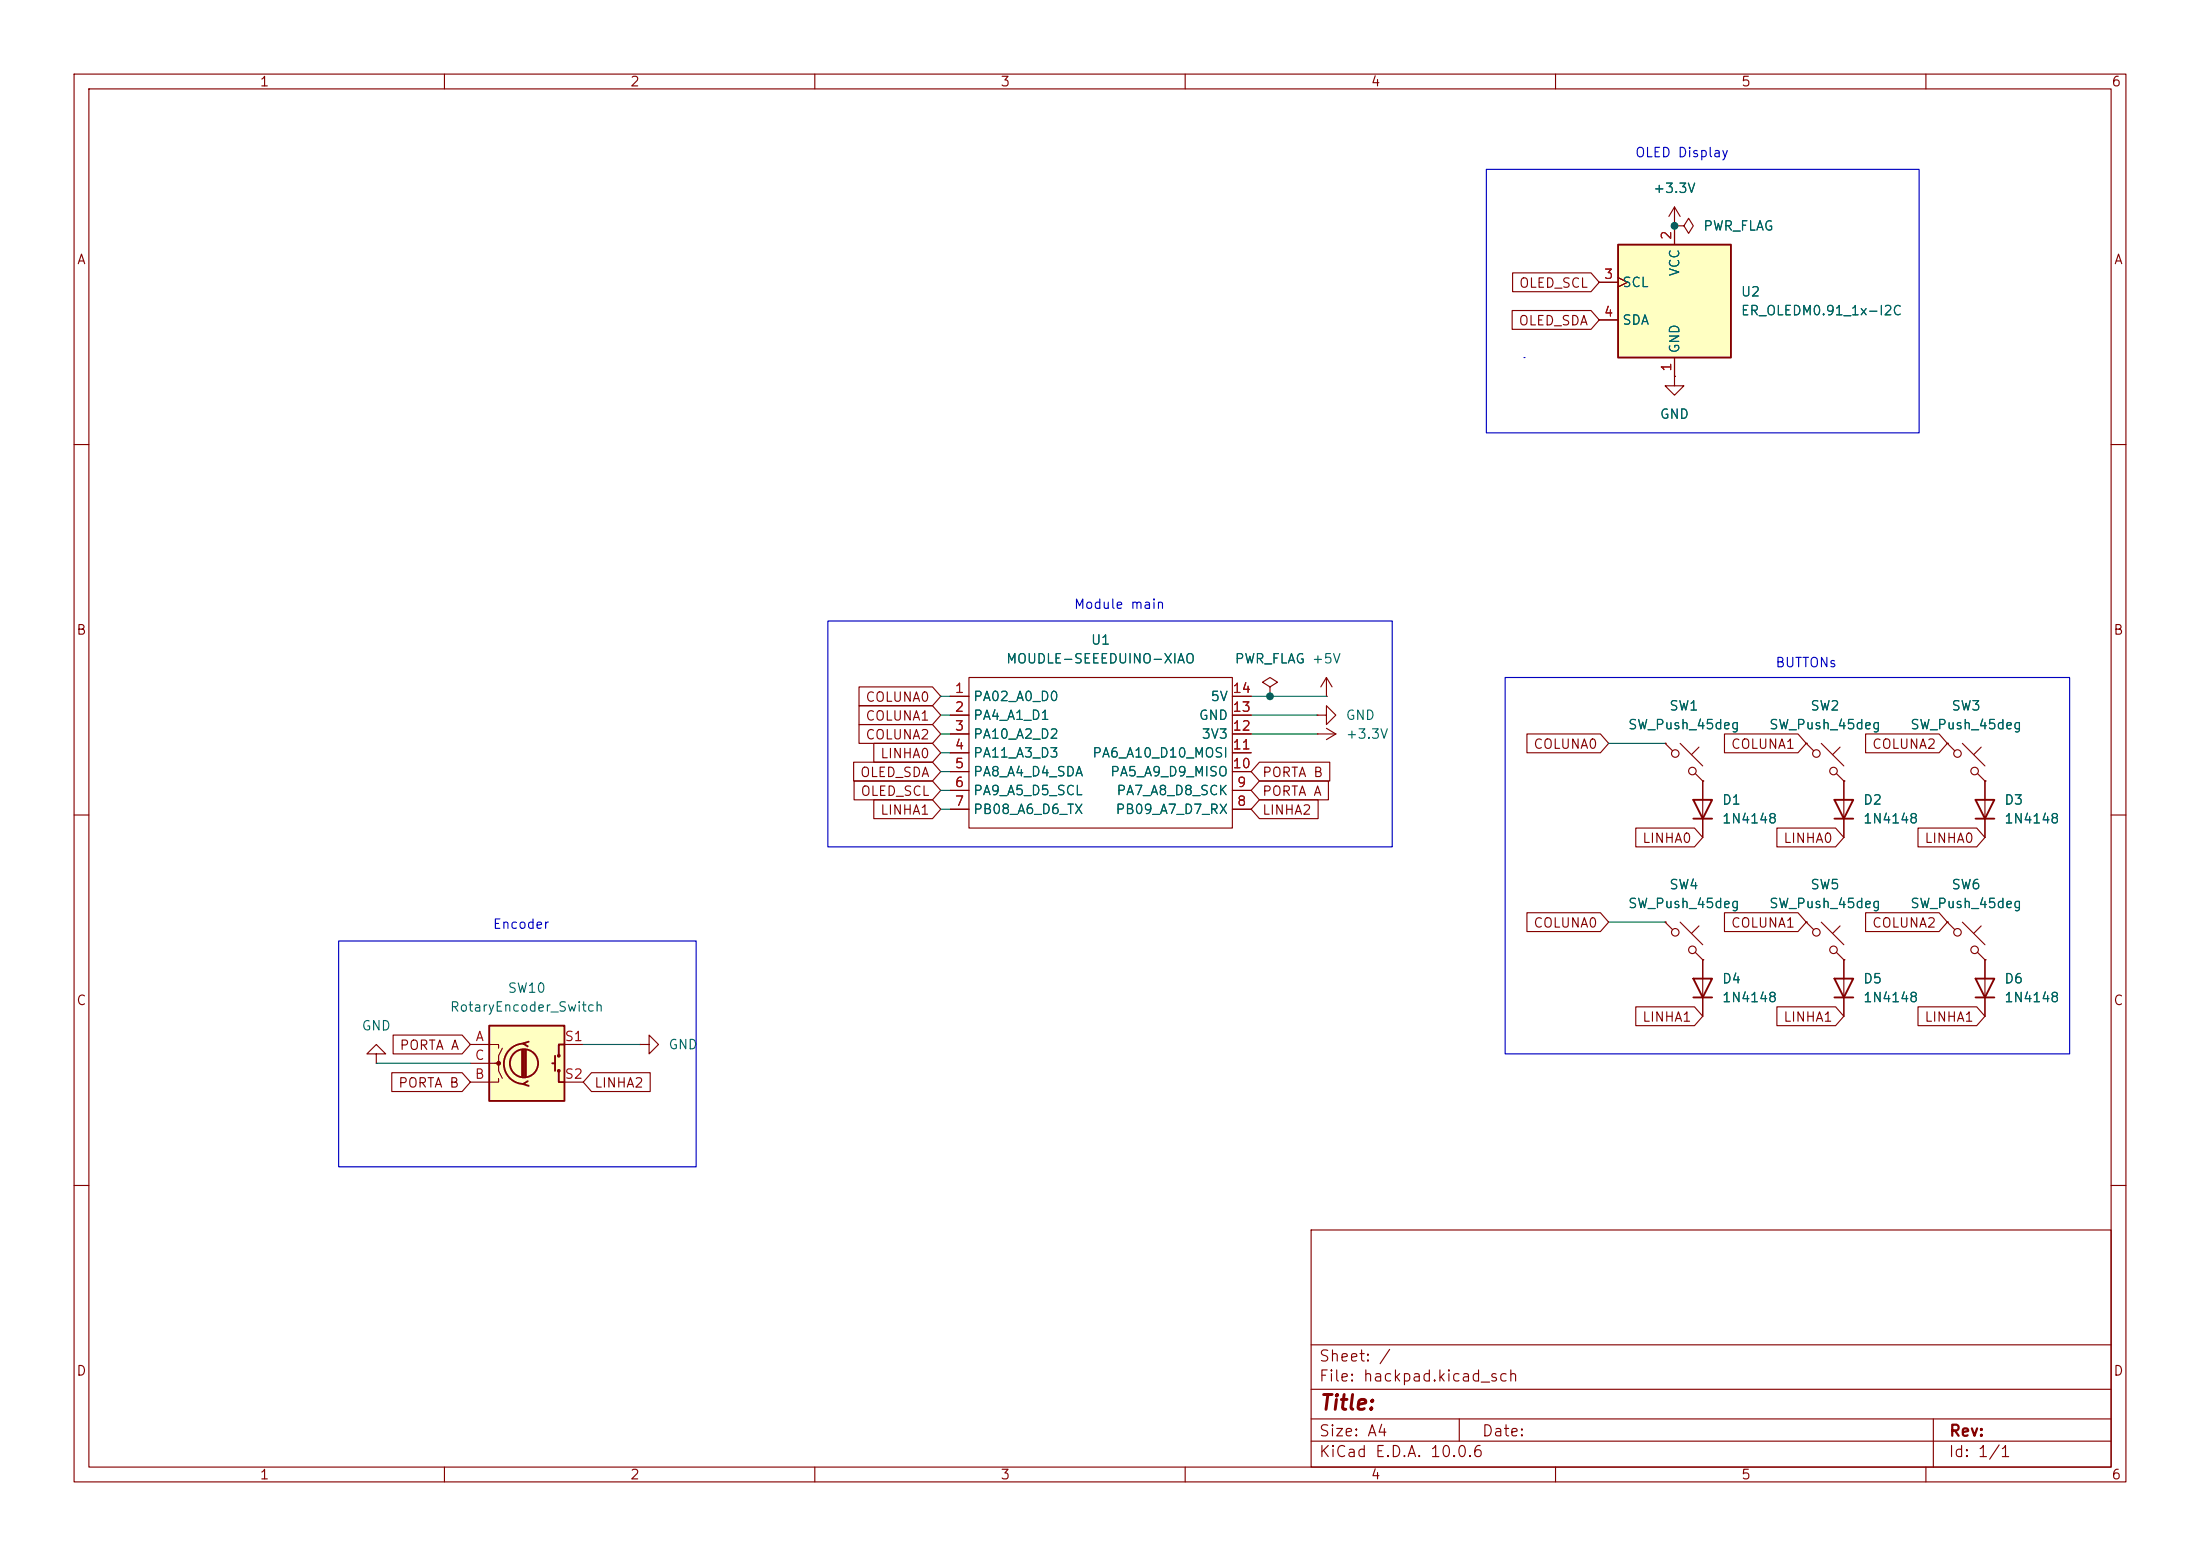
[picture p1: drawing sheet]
<svg xmlns="http://www.w3.org/2000/svg" width="297mm" height="210mm" viewBox="0 0 297 210" stroke-linecap="round" stroke-linejoin="round" font-family="sans-serif">
<g fill="none" stroke="#840000" stroke-width=".15">
<path d="M10 10h277v190h-277zM12 12h273v186h-273zM60 10v2M110 10v2M160 10v2M210 10v2M260 10v2M10 60h2M285 60h2M171.4 92.7l1.1-.6-1.1-.7-1 .7 1 .6v1.3M171.4 94h.1M10 110h2"/>
<path d="M285 110h2M243.8 124.5l1.1 1M243.8 124.5h.1M245.9 124.5l3 3M247.9 128.5l1 1M248.4 125l-1 1M248.9 129.5h.1M10 160h2M177 166h108v32h-108zM285 160h2M60 198v2M110 198v2"/>
<path d="M160 198v2M177 194.5h108M177 191.5h108M177 187.5h108M177 181.5h108M197 191.5v3M210 198v2M260 198v2M261 191.5v6.5"/>
<circle cx="245.2" cy="125.8" r=".51"/>
<circle cx="247.5" cy="128.2" r=".51"/>
</g>
<path d="M66 138.4h10.2v10.2h-10.2z" fill="#ffffc2"/>
<g fill="none" stroke="#840000" stroke-width=".25">
<path d="M228.6 108h2.5l-1.2 2.5zM228.6 110.5h2.5M247.6 108h2.6l-1.3 2.5zM247.6 110.5h2.6M266.7 108h2.5l-1.2 2.5zM266.7 110.5h2.5M66 138.4h10.2v10.2h-10.2zM247.6 132.1h2.6l-1.3 2.5zM247.6 134.6h2.6M266.7 132.1h2.5l-1.2 2.5zM266.7 134.6h2.5M70.5 141.7v3.6"/>
<path d="M70.7 140.8a2.73 2.73 0 0 0-2.7 2.8 2.73 2.73 0 0 0 2.7 2.7M70.7 141.7v3.6M71 141.7v3.6M71.2 145.9l-.6 .4 .8 .3M71.4 140.6l-.8 .2 .6 .4M74.5 143.5h.4M74.9 142.5v2M75.4 144.5v1.6h.8M76.2 141h-.8v1.5"/>
<circle cx="70.7" cy="143.5" r="1.9"/>
<circle cx="75.4" cy="142.5" r=".13"/>
<circle cx="75.4" cy="144.5" r=".13"/>
</g>
<g fill="none" stroke="#840000" stroke-width=".15">
<path d="M226.1 30.5h1.2l.7-1 .6 1-.6 1-.7-1M226.1 30.5h.1M226.1 27.9l-.8 1.3M226.1 27.9l.7 1.3M226.1 27.9v2.6M226.1 50.8v1.3h1.2l-1.2 1.2-1.3-1.2h1.3M226.1 50.8h.1M128.3 94h2.5M128.3 96.5h2.5M128.3 99.1h2.5M130.8 91.4h35.6v20.4h-35.6zM166.4 94h2.5"/>
<path d="M166.4 96.5h2.5M166.4 99.1h2.5M177.8 96.5h1.3v-1.2l1.2 1.2-1.2 1.3v-1.3M177.8 96.5h.1M179.1 94h.1M179.1 91.4l-.8 1.3M179.1 91.4l.7 1.3M179.1 91.4v2.6M128.3 101.6h2.5M128.3 104.1h2.5M128.3 106.7h2.5M128.3 109.2h2.5"/>
<path d="M166.4 101.6h2.5M166.4 104.1h2.5M166.4 106.7h2.5M166.4 109.2h2.5M224.8 100.3l1 1M224.8 100.3h.1M226.8 100.3l3.1 3.1M228.9 104.4l1 1M229.4 100.8l-1.1 1.1M229.9 105.4h.1M229.9 105.4v7.6M243.8 100.3l1.1 1"/>
<path d="M243.8 100.3h.1M245.9 100.3l3 3.1M247.9 104.4l1 1M248.4 100.8l-1 1.1M248.9 105.4h.1M248.9 105.4v7.6M262.9 100.3l1 1M262.9 100.3h.1M264.9 100.3l3.1 3.1M267 104.4l1 1M267.5 100.8l-1.1 1.1M268 105.4h.1"/>
<path d="M268 105.4v7.6M224.8 124.5l1 1M224.8 124.5h.1M226.8 124.5l3.1 3M228.9 128.5l1 1M229.4 125l-1.1 1M229.9 129.5h.1M248.9 129.5v7.7M262.9 124.5l1 1M262.9 124.5h.1M264.9 124.5l3.1 3M267 128.5l1 1"/>
<path d="M267.5 125l-1.1 1M268 129.5h.1M268 129.5v7.7M50.8 142.2h1.3l-1.3-1.2-1.3 1.2h1.3v1.3M50.8 143.5h.1M63.5 141h3.8v.5M63.5 143.5h3.8v1l.5 1M67.3 145.5v.6h-3.8M67.8 141.5l-.5 1v1h-.5M76.2 141h2.5M76.2 146.1h2.5M86.4 141h1.2v-1.3l1.3 1.3-1.3 1.2v-1.2"/>
<path d="M86.4 141h.1"/>
<circle cx="226.2" cy="101.7" r=".51"/>
<circle cx="228.5" cy="104.1" r=".51"/>
<circle cx="245.2" cy="101.7" r=".51"/>
<circle cx="247.5" cy="104.1" r=".51"/>
<circle cx="264.3" cy="101.7" r=".51"/>
<circle cx="266.6" cy="104.1" r=".51"/>
<circle cx="226.2" cy="125.8" r=".51"/>
<circle cx="228.5" cy="128.2" r=".51"/>
<circle cx="264.3" cy="125.8" r=".51"/>
<circle cx="266.6" cy="128.2" r=".51"/>
</g>
<circle cx="67.3" cy="143.5" r=".25" fill="#840000" stroke="#840000" stroke-width=".15"/>
<path d="M218.4 33h15.3v15.3h-15.3z" fill="#ffffc2"/>
<path d="M218.4 33h15.3v15.3h-15.3zM228.6 132.1h2.5l-1.2 2.5zM228.6 134.6h2.5" fill="none" stroke="#840000" stroke-width=".25"/>
<g fill="none" stroke="#840000" stroke-width=".15">
<path d="M204.2 36.8h10.6l1.1 1.3-1.1 1.3h-10.6zM215.9 38.1h2.5M218.4 37.5l1.3 .6-1.3 .6M226.1 30.5h.1M226.1 30.5v2.5M204.1 41.9h10.7l1.1 1.3-1.1 1.3h-10.7zM215.9 43.2h2.5M226.1 50.8h.1M226.1 48.3v2.5M116 92.7h9.9l1.1 1.3-1.1 1.3h-9.9zM116 97.8h9.9l1.1 1.3-1.1 1.2h-9.9zM116 95.2h9.9l1.1 1.3-1.1 1.3h-9.9z"/>
<path d="M128.3 99.1h2.5M128.3 94h2.5M128.3 96.5h2.5M166.4 99.1h2.5M166.4 94h2.5M166.4 96.5h2.5M171.4 94h.1M177.8 99.1h.1M177.8 99.1h2.5M179.1 98.3l1.2 .8M180.3 99.1l-1.2 .7M206.1 99.1h10l1.1 1.2-1.1 1.3h-10z"/>
<path d="M232.8 99.1h9.9l1.1 1.2-1.1 1.3h-9.9zM251.9 99.1h9.9l1.1 1.2-1.1 1.3h-9.9zM115.2 102.9h10.7l1.1 1.2-1.1 1.3h-10.7zM115.3 105.4h10.6l1.1 1.3-1.1 1.3h-10.6zM118 107.9h7.9l1.1 1.3-1.1 1.3h-7.9zM118 100.3h7.9l1.1 1.3-1.1 1.3h-7.9zM128.3 101.6h2.5M128.3 104.1h2.5M128.3 106.7h2.5M128.3 109.2h2.5M166.4 101.6h2.5M166.4 104.1h2.5"/>
<path d="M166.4 106.7h2.5M166.4 109.2h2.5M170 107.9h7.9v2.6h-7.9l-1.1-1.3zM170 102.9h9.5v2.5h-9.5l-1.1-1.3zM170 105.4h9.3v2.6h-9.3l-1.1-1.3zM220.8 111.8h8l1.1 1.2-1.1 1.3h-8zM224.8 100.3h.1M229.9 105.4h.1M229.9 105.4v2.6M229.9 110.5v2.5M239.9 111.8h7.9l1.1 1.2-1.1 1.3h-7.9zM243.8 100.3h.1"/>
<path d="M248.9 105.4h.1M248.9 105.4v2.6M248.9 110.5v2.5M258.9 111.8h8l1.1 1.2-1.1 1.3h-8zM262.9 100.3h.1M268 105.4h.1M268 105.4v2.6M268 110.5v2.5M53.1 139.7h9.3l1.1 1.3-1.1 1.2h-9.3zM206.1 123.2h10l1.1 1.3-1.1 1.2h-10zM220.8 135.9h8l1.1 1.3-1.1 1.2h-8zM224.8 124.5h.1"/>
<path d="M229.9 129.5h.1M229.9 129.5v7.7M232.8 123.2h9.9l1.1 1.3-1.1 1.2h-9.9zM239.9 135.9h7.9l1.1 1.3-1.1 1.2h-7.9zM243.8 124.5h.1M248.9 129.5h.1M248.9 129.5v2.6M248.9 134.6v2.6M251.9 123.2h9.9l1.1 1.3-1.1 1.2h-9.9zM258.9 135.9h8l1.1 1.3-1.1 1.2h-8zM262.9 124.5h.1M268 129.5h.1"/>
<path d="M268 129.5v2.6M268 134.6v2.6M52.9 144.8h9.5l1.1 1.3-1.1 1.2h-9.5zM79.9 144.8h7.9v2.5h-7.9l-1.2-1.2z"/>
</g>
<g fill="none" stroke="#009600" stroke-width=".15">
<path d="M127 94h1.3M127 96.5h1.3M127 99.1h1.3M168.9 94h10.2M168.9 96.5h8.9M168.9 99.1h8.9M127 101.6h1.3M127 106.7h1.3M127 109.2h1.3M127 104.1h1.3M217.2 100.3h7.6M217.2 124.5h7.6"/>
<path d="M50.8 143.5h12.7M78.7 141h7.7"/>
</g>
<path d="M200.7 22.9h58.4v35.5h-58.4zM205.7 48.3h.1M111.8 83.8h76.2v30.5h-76.2zM203.2 91.4h76.2v50.8h-76.2zM45.7 127h48.3v30.5h-48.3z" fill="none" stroke="#0000c2" stroke-width=".15"/>
<g fill="#009600" stroke="#009600" stroke-width=".14">
<circle cx="171.4" cy="94" r=".46"/>
<circle cx="226.1" cy="30.5" r=".46"/>
</g>
<text font-size="2" fill="#840000" x="178" y="190.8">Title:</text>
<g font-size="1.5" fill="#840000">
<text x="178" y="184.1">Sheet: /</text>
<text x="178" y="186.8">File: hackpad.kicad_sch</text>
<text x="178" y="197">KiCad E.D.A. 10.0.6</text>
<text x="178" y="194.2">Size: A4</text>
<text x="200" y="194.2">Date:</text>
<text x="263" y="197">Id: 1/1</text>
<text x="263" y="194.2">Rev:</text>
</g>
<g font-size="1.3" fill="#840000">
<text x="35" y="12">1</text>
<text x="85" y="12">2</text>
<text x="135" y="12">3</text>
<text x="185" y="12">4</text>
<text x="235" y="12">5</text>
<text x="285" y="12">6</text>
<text x="10.3" y="36">A</text>
<text x="285.3" y="36">A</text>
<text x="205" y="39.2">OLED_SCL</text>
<text x="204.9" y="44.2">OLED_SDA</text>
<text x="10.2" y="86">B</text>
<text x="285.2" y="86">B</text>
<text x="116.8" y="95">COLUNA0</text>
<text x="116.8" y="100.1">COLUNA2</text>
<text x="116.8" y="97.6">COLUNA1</text>
<text x="206.9" y="101.4">COLUNA0</text>
<text x="233.6" y="101.4">COLUNA1</text>
<text x="252.6" y="101.4">COLUNA2</text>
<text x="116" y="105.2">OLED_SDA</text>
<text x="116.1" y="107.7">OLED_SCL</text>
<text x="118.8" y="102.7">LINHA0</text>
<text x="170.3" y="105.2">PORTA B</text>
<text x="170.3" y="107.7">PORTA A</text>
<text x="118.8" y="110.3">LINHA1</text>
<text x="170.3" y="110.3">LINHA2</text>
<text x="221.6" y="114.1">LINHA0</text>
<text x="240.7" y="114.1">LINHA0</text>
<text x="259.7" y="114.1">LINHA0</text>
<text x="206.9" y="125.5">COLUNA0</text>
<text x="233.6" y="125.5">COLUNA1</text>
<text x="252.6" y="125.5">COLUNA2</text>
<text x="10.2" y="136">C</text>
<text x="285.2" y="136">C</text>
<text x="53.9" y="142">PORTA A</text>
<text x="221.6" y="138.2">LINHA1</text>
<text x="240.7" y="138.2">LINHA1</text>
<text x="259.7" y="138.2">LINHA1</text>
<text x="53.7" y="147.1">PORTA B</text>
<text x="80.1" y="147.1">LINHA2</text>
<text x="10.2" y="186">D</text>
<text x="285.2" y="186">D</text>
<text x="35" y="200">1</text>
<text x="85" y="200">2</text>
<text x="135" y="200">3</text>
<text x="185" y="200">4</text>
<text x="235" y="200">5</text>
<text x="285" y="200">6</text>
</g>
<g font-size="1.3" fill="#0000c2">
<text x="220.7" y="21.5">OLED Display</text>
<text x="144.9" y="82.5">Module main</text>
<text x="239.6" y="90.4">BUTTONs</text>
<text x="66.5" y="125.7">Encoder</text>
</g>
<g font-size="1.3" fill="#006464">
<text x="223.1" y="26.4">+3.3V</text>
<text x="229.9" y="31.4">PWR_FLAG</text>
<text x="218.9" y="39.1">SCL</text>
<text x="227" y="37.4" transform="rotate(-90 227 37.4)">VCC</text>
<text x="234.9" y="40.3">U2</text>
<text x="218.9" y="44.1">SDA</text>
<text x="227" y="47.8" transform="rotate(-90 227 47.8)">GND</text>
<text x="234.9" y="42.9">ER_OLEDM0.91_1x-I2C</text>
<text x="224" y="56.8">GND</text>
<text x="135.7" y="89.9">MOUDLE-SEEEDUINO-XIAO</text>
<text x="147.2" y="87.3">U1</text>
<text x="166.6" y="89.9">PWR_FLAG +5V</text>
<text x="166.6" y="89.9">PWR_FLAG</text>
<text x="131.3" y="94.9">PA02_A0_D0</text>
<text x="163.3" y="94.9">5V</text>
<text x="131.3" y="97.5">PA4_A1_D1</text>
<text x="131.3" y="100">PA10_A2_D2</text>
<text x="161.8" y="97.5">GND</text>
<text x="162.1" y="100">3V3</text>
<text x="181.6" y="97.5">GND</text>
<text x="181.6" y="100">+3.3V</text>
<text x="219.7" y="98.8">SW_Push_45deg</text>
<text x="225.3" y="96.2">SW1</text>
<text x="238.8" y="98.8">SW_Push_45deg</text>
<text x="244.3" y="96.2">SW2</text>
<text x="257.8" y="98.8">SW_Push_45deg</text>
<text x="263.4" y="96.2">SW3</text>
<text x="131.3" y="102.6">PA11_A3_D3</text>
<text x="131.3" y="105.1">PA8_A4_D4_SDA</text>
<text x="131.3" y="107.6">PA9_A5_D5_SCL</text>
<text x="147.4" y="102.6">PA6_A10_D10_MOSI</text>
<text x="149.8" y="105.1">PA5_A9_D9_MISO</text>
<text x="150.6" y="107.6">PA7_A8_D8_SCK</text>
<text x="131.3" y="110.2">PB08_A6_D6_TX</text>
<text x="150.5" y="110.2">PB09_A7_D7_RX</text>
<text x="232.4" y="108.9">D1</text>
<text x="232.4" y="111.5">1N4148</text>
<text x="251.4" y="108.9">D2</text>
<text x="251.4" y="111.5">1N4148</text>
<text x="270.5" y="108.9">D3</text>
<text x="270.5" y="111.5">1N4148</text>
<text x="219.7" y="122.9">SW_Push_45deg</text>
<text x="225.3" y="120.3">SW4</text>
<text x="238.8" y="122.9">SW_Push_45deg</text>
<text x="244.3" y="120.3">SW5</text>
<text x="257.8" y="122.9">SW_Push_45deg</text>
<text x="263.4" y="120.3">SW6</text>
<text x="60.7" y="136.9">RotaryEncoder_Switch</text>
<text x="68.5" y="134.3">SW10</text>
<text x="232.4" y="133">D4</text>
<text x="232.4" y="135.6">1N4148</text>
<text x="251.4" y="133">D5</text>
<text x="251.4" y="135.6">1N4148</text>
<text x="270.5" y="133">D6</text>
<text x="270.5" y="135.6">1N4148</text>
<text x="48.7" y="139.4">GND</text>
<text x="90.2" y="141.9">GND</text>
</g>
<g font-size="1.3" fill="#a90000">
<text x="225.9" y="32.5" transform="rotate(-90 225.9 32.5)">2</text>
<text x="216.4" y="38">3</text>
<text x="216.4" y="43">4</text>
<text x="225.9" y="50.3" transform="rotate(-90 225.9 50.3)">1</text>
<text x="128.8" y="93.8">1</text>
<text x="166.3" y="93.8">14</text>
<text x="128.8" y="96.4">2</text>
<text x="128.8" y="98.9">3</text>
<text x="128.8" y="101.5">4</text>
<text x="166.3" y="101.5">11</text>
<text x="166.3" y="98.9">12</text>
<text x="166.3" y="96.4">13</text>
<text x="128.8" y="104">5</text>
<text x="128.8" y="106.5">6</text>
<text x="166.3" y="104">10</text>
<text x="166.9" y="106.5">9</text>
<text x="128.8" y="109.1">7</text>
<text x="166.9" y="109.1">8</text>
<text x="64" y="143.4">C</text>
<text x="64.1" y="140.8">A</text>
<text x="76.1" y="140.8">S1</text>
<text x="64" y="145.9">B</text>
<text x="76.1" y="145.9">S2</text>
</g>
</svg>
